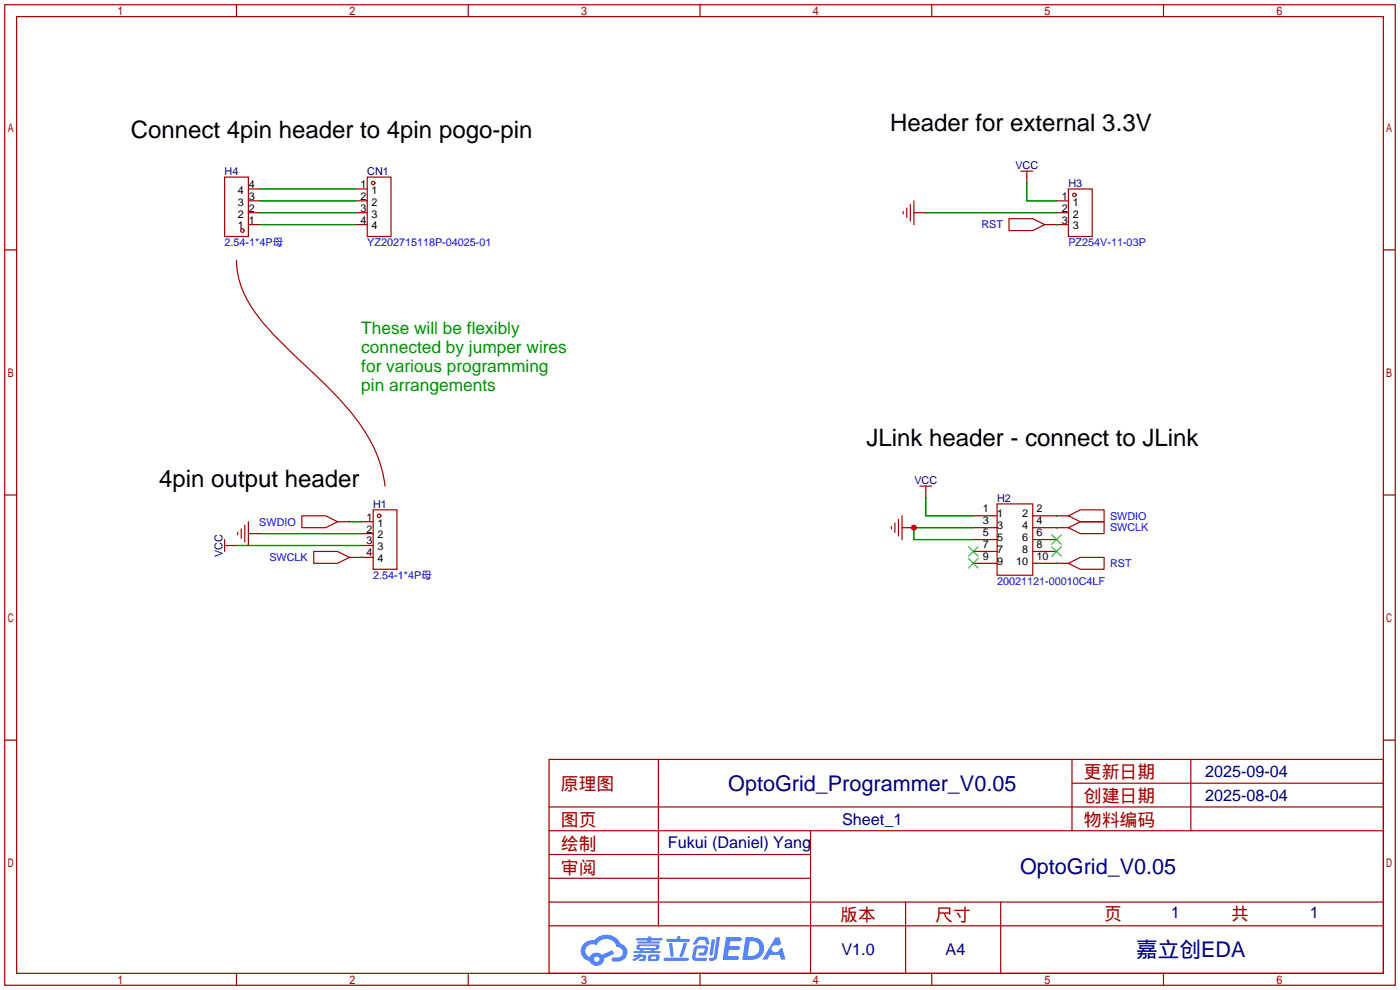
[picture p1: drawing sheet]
<svg xmlns="http://www.w3.org/2000/svg" width="299mm" height="212mm" viewBox="0 0 299 212" stroke-linecap="round" stroke-linejoin="round" font-family="sans-serif">
<g fill="none" stroke="#a10000" stroke-width=".25">
<path d="M1 1h297.2v209.6h-297.2zM3.6 3.6h292.1v204.4h-292.1zM50.5 1v2.6M100.1 1v2.6M149.6 1v2.6M199.1 1v2.6M248.7 1v2.6M1 53.4h2.6M295.7 53.4h2.5M1 105.8h2.6M295.7 105.8h2.5M1 158.2h2.6"/>
<path d="M295.7 158.2h2.5M117.3 162.3h178.4v45.7h-178.4zM117.3 177.5h178.4M117.3 172.5h178.4M140.7 162.3v35.6M173.2 177.5v30.5M229.1 162.3v15.2M229.1 167.4h66.6M254.5 162.3v15.2M117.3 182.6h55.9M117.3 197.9h178.4M117.3 192.8h178.4"/>
<path d="M117.3 187.7h55.9M193.5 192.8v15.2M213.9 192.8v15.2M50.5 208v2.6M100.1 208v2.6M149.6 208v2.6M199.1 208v2.6M248.7 208v2.6"/>
</g>
<g fill="#5487ff">
<path d="M155.2 200.3h2.6a.48 .48 0 0 1 .7 .4 .48 .48 0 0 1-.6 .4h-1.8l-.2 1.1h1.9a.43 .43 0 0 1 .4 .4 .43 .43 0 0 1-.5 .4h-1.9l-.2 1.3h1.7a.45 .45 0 0 1 .5 .2 .45 .45 0 0 1-.1 .6h-3.3z"/>
<path d="M165.7 200.3h.9l.4 1.5-.8 .3a.84 .84 0 0 0-1.2 .3 .84 .84 0 0 0 .4 1.1 .84 .84 0 0 0 1.1-.4l.1-.2 .6-.3 .7 2.5h-1l-.2-1h-2.1l-.6 1h-1.1z"/>
<path d="M152.1 200.8h.7l-.5 3.1a.36 .36 0 0 1-.3 .3 .36 .36 0 0 1-.4-.3z"/>
<path d="M153.2 200.2h.7l-.6 4.3a1.13 1.13 0 0 1-1.8 .6l.2-.4h.7l.2-.2z"/>
<path d="M148.9 200.6l.6-.4h1a.77 .77 0 0 1 .9 .5l.3 1-.2 .2h-.5l-.3-.9-.2-.2-1 .1-.7 1-.6-.1-.1-.2z"/>
<path d="M148.4 202.4l.6-.3h1.7a.81 .81 0 0 1 .7 .5 .81 .81 0 0 1-.2 .8 .81 .81 0 0 1-.9 .8h-.7a.32 .32 0 0 1-.3-.3 .32 .32 0 0 1 .4-.3h.7l.2-.9-1.6 .1-.4 1.8 2.2 .1a.32 .32 0 0 1 .3 .4 .32 .32 0 0 1-.4 .2h-2.2l-.5-.3-.1-.5z"/>
<path d="M141.9 204.7h5a.33 .33 0 0 1 .3 .3 .33 .33 0 0 1-.3 .3h-4.9l-.2-.1z"/>
<path d="M146.1 201.5h.8l-.7 2a.98 .98 0 0 1-.7 1.1l-.3-.3z"/>
<path d="M143 201.6h.7l.3 2.5a.34 .34 0 0 1-.3 .4 .34 .34 0 0 1-.4-.3z"/>
<path d="M142.5 200.7h2.1l.3-.6h.6l-.1 .6h1.7a.32 .32 0 0 1 .4 .3 .32 .32 0 0 1-.4 .3h-4.5l-.2-.2z"/>
<path d="M135.5 204.1h.9l.1-.3h.6v.3h.8a.82 .82 0 0 1-.5 1.3h-.8v-.4l.7-.1 .1-.3a.68 .68 0 0 0-1 .4l-1.1 .4-.1-.4 .9-.5h-.7z"/>
<path d="M136 200.5h2.4l.1-.3h.7v.3h2.2l.2 .3-.2 .2h-2.3v.2h1.8l.2 .3-.2 .1h-4.5l-.1-.4h2l.1-.2h-2.3l-.1-.2z"/>
<path d="M159.4 200.3l-.8 4.9h1.7a2.5 2.5 0 0 0 3-2.5 2.5 2.5 0 0 0-3.1-2.4zM160.3 201.1a1.61 1.61 0 0 1 2 1.5 1.61 1.61 0 0 1-1.8 1.7h-.7z"/>
<path d="M136.2 202a.55 .55 0 0 0-.2 .8 .55 .55 0 0 0 .7 .2l.1 .3h-1.3v.3l5.4 .1 .3-.2-.2-.2h-1.2l.2-.3a.7 .7 0 0 0 .8-.3 .7 .7 0 0 0 0-.8l-4.2-.1zM136.8 202.3l3.3-.1 .1 .1-.2 .3h-3.2zM137.5 203h1.7l-.2 .3h-1.4z"/>
<path d="M138.6 204.2a1.05 1.05 0 0 0 0 1.2 2.91 2.91 0 0 0 2.2-.2 .98 .98 0 0 0 0-1.2h-1.6zM139.2 204.5l.9-.1 .1 .4-.2 .2-.8-.1z"/>
<path d="M124.9 201.6a2.23 2.23 0 0 0-.7 2.3 2.23 2.23 0 0 0 1.8 1.6 1.58 1.58 0 0 0 1.8 .9 1.58 1.58 0 0 0 1.3-1.5l2.2-1.1-.5-.7-2.1 1a1.65 1.65 0 0 0-2.7 .4 1.45 1.45 0 0 1-.8-1.9 1.45 1.45 0 0 1 2-.7l.3 .1a2.3 2.3 0 0 1 2.3-1.3 2.3 2.3 0 0 1 2 1.7 1.12 1.12 0 0 1 1.3 1 1.12 1.12 0 0 1-1.1 1.2h-.7a.45 .45 0 0 0-.6 .4 .45 .45 0 0 0 .5 .5 2.21 2.21 0 0 0 2.2-.5 2.21 2.21 0 0 0 .5-2.3 2.13 2.13 0 0 0-1.3-1.1 3.3 3.3 0 0 0-5.6-.7l-1.1 .1zM127 205a.57 .57 0 0 1 1.1 0 .57 .57 0 0 1-1.1 0z"/>
</g>
<g fill="none" stroke="#a10000" stroke-width=".25">
<path d="M48 37.8h5.1v12.7h-5.1zM78.5 37.8h5.1v12.7h-5.1zM218.2 36.6h2.5M219.5 36.6v1.2M50.5 55.6a19.7 19.7 0 0 0 4.6 12 146.4 146.4 0 0 0 14.2 14.4 50 50 0 0 1 10.9 14.3l.9 2.4 .7 2.6 .5 2.6M193 45.2v.5M193.8 44.4v2.1M194.6 43.7v3.5M195.3 42.9v5.1M215.6 46.7h5.1l2.6 1.3-2.6 1.3h-5.1zM228.3 40.4h5.1v10.1h-5.1zM48 115.3v2.6"/>
<path d="M48 116.6h1.3M50.8 113.8v.5M51.6 113v2.1M52.3 112.3v3.5M53.1 111.5v5.1M64.5 110.2h5.1l2.5 1.3-2.5 1.3h-5.1zM67.1 117.9h5l2.6 1.2-2.6 1.3h-5zM79.8 109h5v12.7h-5zM190.5 112.5v.5M191.3 111.8v2M192 111v3.6M192.8 110.2v5.1"/>
<path d="M196.6 103.9h2.5M197.9 103.9v1.3M213.1 107.7h7.6v15.2h-7.6zM228.3 110.2l2.6-1.2h5.1v2.5h-5.1zM228.3 112.8l2.6-1.3h5.1v2.5h-5.1zM228.3 120.4l2.6-1.3h5.1v2.6h-5.1z"/>
<circle cx="79.8" cy="39.1" r=".38"/>
<circle cx="51.8" cy="49.3" r=".38"/>
<circle cx="229.6" cy="41.7" r=".38"/>
<circle cx="81" cy="110.2" r=".38"/>
</g>
<g fill="none" stroke="#870000" stroke-width=".25">
<path d="M219.5 37.8v1.3M53.1 40.4h2.5M53.1 42.9h2.5M53.1 45.5h2.5M53.1 48h2.5M75.9 40.4h2.6M75.9 42.9h2.6M75.9 45.5h2.6M75.9 48h2.6M195.3 45.5h2.6M223.3 48h5M225.8 42.9h2.5"/>
<path d="M225.8 45.5h2.5M49.3 116.6h1.2M53.1 114h2.5M72.1 111.5h2.6M74.7 119.1h5.1M77.2 111.5h2.6M77.2 114h2.6M77.2 116.6h2.6M192.8 112.8h2.5M197.9 105.2v1.2M208 110.2h5.1M208 112.8h5.1"/>
<path d="M208 115.3h5.1M208 117.9h5.1M220.7 110.2h7.6M220.7 112.8h7.6M220.7 115.3h5.1M220.7 117.9h5.1M208 120.4h5.1M220.7 120.4h7.6"/>
</g>
<path d="M207 116.8l2 2.1M207 119.4l2 2M209 116.8l-2 2.1M209 119.4l-2 2M224.8 114.3l2 2M224.8 116.8l2 2.1M226.8 114.3l-2 2M226.8 116.8l-2 2.1" fill="none" stroke="#3c3" stroke-width=".25"/>
<g fill="none" stroke="#008700" stroke-width=".25">
<path d="M219.5 39.1v3.8h6.3M55.6 42.9h20.3M55.6 45.5h20.3M55.6 40.4h20.3M55.6 48h20.3M197.9 45.5h27.9M225.8 48h.1M50.5 116.6h26.7M55.6 114h21.6M74.7 111.5h2.5M77.2 119.1h.1M197.9 106.4v3.8h10.1"/>
<path d="M208 112.8h-12.7v2.5h12.7M225.8 110.2h.1M225.8 112.8h.1M225.8 120.4h.1"/>
</g>
<circle cx="195.3" cy="112.8" r=".63" fill="#c00"/>
<g font-size="5.1">
<text x="27.9" y="29.5">Connect 4pin header to 4pin pogo-pin</text>
<text x="190.2" y="27.9">Header for external 3.3V</text>
<text x="185.2" y="95.2">JLink header - connect to JLink</text>
<text x="34" y="104.1">4pin output header</text>
</g>
<g font-size="4.6" fill="#000080">
<text x="155.6" y="169">OptoGrid_Programmer_V0.05</text>
<text x="218" y="186.8">OptoGrid_V0.05</text>
<text x="242.8" y="204.6">嘉立创EDA</text>
</g>
<g font-size="3.8" fill="#a00000">
<text x="231.6" y="166.4">更新日期</text>
<text x="119.9" y="168.9">原理图</text>
<text x="231.6" y="171.5">创建日期</text>
<text x="119.9" y="176.5">图页</text>
<text x="231.6" y="176.5">物料编码</text>
<text x="119.9" y="181.6">绘制</text>
<text x="119.9" y="186.7">审阅</text>
<text x="179.6" y="196.9">版本</text>
<text x="199.9" y="196.9">尺寸</text>
<text x="236" y="196.6">页</text>
<text x="263.1" y="196.6">共</text>
</g>
<g font-size="3.7" fill="#090">
<text x="77.2" y="71.4">These will be flexibly</text>
<text x="77.2" y="75.5">connected by jumper wires</text>
<text x="77.2" y="79.5">for various programming</text>
<text x="77.2" y="83.6">pin arrangements</text>
</g>
<g font-size="3.5" fill="#000080">
<text x="257.6" y="166.1">2025-09-04</text>
<text x="257.6" y="171.1">2025-08-04</text>
<text x="180" y="176.2">Sheet_1</text>
<text x="142.7" y="181.3">Fukui (Daniel) Yang</text>
<text x="250.2" y="196.3">1</text>
<text x="280" y="196.3">1</text>
<text x="179.8" y="204.2">V1.0</text>
<text x="202.1" y="204.2">A4</text>
</g>
<g font-size="2.3" fill="#000080">
<text x="48" y="37.4">H4</text>
<text x="78.5" y="37.4">CN1</text>
<text x="217" y="36.1">VCC</text>
<text x="228.3" y="39.9">H3</text>
<text x="195.4" y="103.4">VCC</text>
<text x="213.1" y="107.2">H2</text>
<text x="79.8" y="108.5">H1</text>
<text x="47.5" y="119" transform="rotate(-90 47.5 119)">VCC</text>
</g>
<g font-size="2.3">
<text x="50.9" y="41.4">4</text>
<text x="53.2" y="40.2">4</text>
<text x="77.1" y="40.2">1</text>
<text x="79.4" y="41.4">1</text>
<text x="50.9" y="46.5">2</text>
<text x="50.9" y="44">3</text>
<text x="53.2" y="47.8">1</text>
<text x="53.2" y="45.2">2</text>
<text x="53.2" y="42.7">3</text>
<text x="77.1" y="42.7">2</text>
<text x="77.1" y="45.2">3</text>
<text x="77.1" y="47.8">4</text>
<text x="79.4" y="44">2</text>
<text x="79.4" y="46.5">3</text>
<text x="226.9" y="42.7">1</text>
<text x="226.9" y="45.2">2</text>
<text x="226.9" y="47.8">3</text>
<text x="229.3" y="44">1</text>
<text x="229.3" y="46.5">2</text>
<text x="50.9" y="49">1</text>
<text x="79.4" y="49">4</text>
<text x="229.3" y="49">3</text>
<text x="78.3" y="111.3">1</text>
<text x="78.3" y="113.8">2</text>
<text x="80.7" y="112.5">1</text>
<text x="210.1" y="109.5">1</text>
<text x="210.1" y="112.1">3</text>
<text x="213.1" y="110.5">1</text>
<text x="213.1" y="113.1">3</text>
<text x="218.4" y="110.5">2</text>
<text x="218.4" y="113.1">4</text>
<text x="221.5" y="109.5">2</text>
<text x="221.5" y="112.1">4</text>
<text x="78.3" y="116.4">3</text>
<text x="78.3" y="118.9">4</text>
<text x="80.7" y="115.1">2</text>
<text x="80.7" y="117.6">3</text>
<text x="210.1" y="114.6">5</text>
<text x="210.1" y="117.1">7</text>
<text x="210.1" y="119.7">9</text>
<text x="213.1" y="115.6">5</text>
<text x="213.1" y="118.2">7</text>
<text x="218.4" y="115.6">6</text>
<text x="218.4" y="118.2">8</text>
<text x="221.5" y="114.6">6</text>
<text x="221.5" y="117.1">8</text>
<text x="221.5" y="119.7">10</text>
<text x="80.7" y="120.2">4</text>
<text x="213.1" y="120.7">9</text>
<text x="217.2" y="120.7">10</text>
</g>
<g font-size="2.3" fill="#00f">
<text x="48" y="52.6">2.54-1*4P母</text>
<text x="78.5" y="52.6">YZ202715118P-04025-01</text>
<text x="209.8" y="48.8">RST</text>
<text x="228.3" y="52.6">PZ254V-11-03P</text>
<text x="55.4" y="112.3">SWDIO</text>
<text x="237.2" y="111">SWDIO</text>
<text x="237.2" y="113.6">SWCLK</text>
<text x="57.6" y="119.9">SWCLK</text>
<text x="79.8" y="123.7">2.54-1*4P母</text>
<text x="213.1" y="125">20021121-00010C4LF</text>
<text x="237.2" y="121.2">RST</text>
</g>
</svg>
